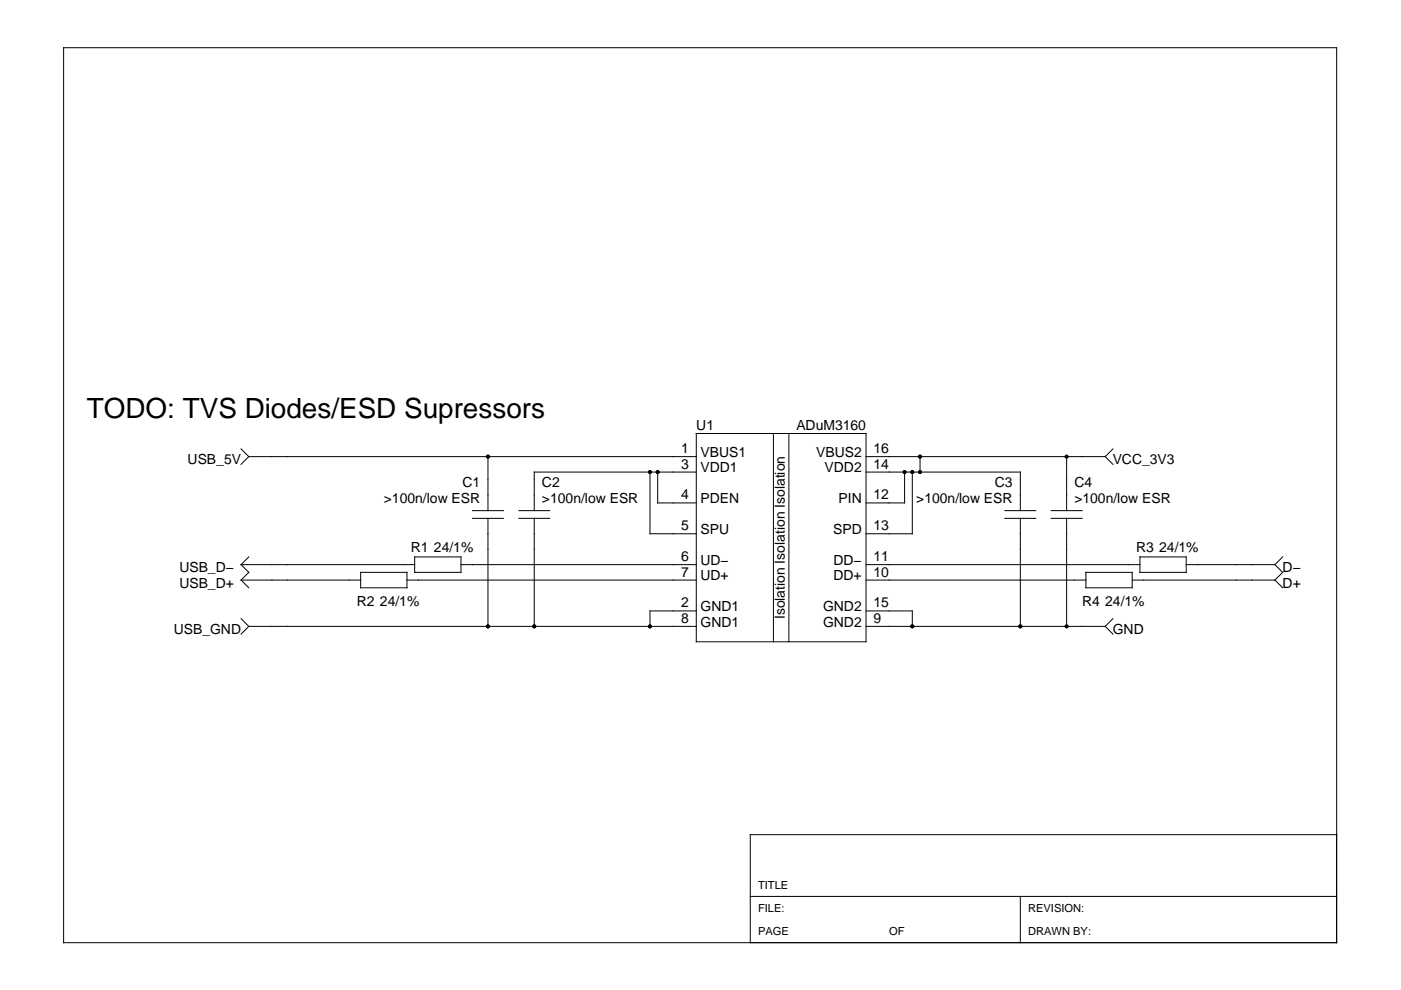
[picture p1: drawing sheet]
<svg xmlns="http://www.w3.org/2000/svg" width="297mm" height="210mm" viewBox="0 0 297 210" stroke-linecap="round" stroke-linejoin="round" font-family="sans-serif">
<g fill="none" stroke="#000" stroke-width=".21">
<path d="M13.5 10.1h269.9v189.8h-269.9zM51.1 95.2l1.6 1.6M52.7 96.8h94.9M52.7 96.8l-1.6 1.7M103.5 96.8v11.5M147.6 91.9h36v44.2h-36zM164 91.9v44.2M167.3 91.9v44.2M183.6 96.8h50.7M195.1 96.8v3.3M226.1 96.8v11.5M234.3 96.8l1.7 1.7"/>
<path d="M236 95.2l-1.7 1.6M51.1 119.7h36.8M51.1 119.7l1.6 1.7-1.6 1.6M52.7 118.1l-1.6 1.6M87.9 118.1h9.8v3.3h-9.8zM97.7 119.7h49.9M100.2 109.9h6.5M100.2 108.3h6.5M103.5 109.9v22.9M110 109.9h6.5M110 108.3h6.5M113.3 109.9v22.9"/>
<path d="M137.8 100.1v13.1h9.8M139.4 100.1v6.5h8.2M147.6 100.1h-34.3v8.2M183.6 100.1h32.7v8.2M183.6 119.7h58.1M191.8 100.1v6.5h-8.2M193.4 100.1v13.1h-9.8M213.1 109.9h6.5M213.1 108.3h6.5M216.3 109.9v22.9M222.9 109.9h6.5M222.9 108.3h6.5"/>
<path d="M226.1 109.9v22.9M241.7 118.1h9.8v3.3h-9.8zM251.5 119.7h18.8M270.3 119.7l1.6 1.7-1.6 1.6M271.9 118.1l-1.6 1.6M51.1 123h25.4M51.1 131.2l1.6 1.6M51.1 123l1.6 1.6M52.7 132.8h94.9M52.7 132.8l-1.6 1.6M76.5 121.4h9.8v3.2h-9.8zM86.3 123h61.3"/>
<path d="M147.6 129.5h-9.8v3.3M183.6 132.8h50.7M183.6 129.5h9.8v3.3M183.6 123h46.6M230.2 121.4h9.8v3.2h-9.8zM234.3 132.8l1.7 1.6M236 131.2l-1.7 1.6M240 123h30.3M270.3 123l1.6 1.6M283.4 177h-124.3v22.9M159.1 190.1h124.3M216.3 190.1v9.8"/>
</g>
<g fill="#000">
<circle cx="103.5" cy="96.8" r=".41"/>
<circle cx="195.1" cy="96.8" r=".41"/>
<circle cx="226.1" cy="96.8" r=".41"/>
<circle cx="137.8" cy="100.1" r=".41"/>
<circle cx="139.4" cy="100.1" r=".41"/>
<circle cx="191.8" cy="100.1" r=".41"/>
<circle cx="193.4" cy="100.1" r=".41"/>
<circle cx="195.1" cy="100.1" r=".41"/>
<circle cx="103.5" cy="132.8" r=".41"/>
<circle cx="113.3" cy="132.8" r=".41"/>
<circle cx="137.8" cy="132.8" r=".41"/>
<circle cx="193.4" cy="132.8" r=".41"/>
<circle cx="216.3" cy="132.8" r=".41"/>
<circle cx="226.1" cy="132.8" r=".41"/>
</g>
<text font-size="5.9" x="18.4" y="88.6">TODO: TVS Diodes/ESD Supressors</text>
<g font-size="3">
<text x="147.6" y="91.1">U1</text>
<text x="168.8" y="91.1">ADuM3160</text>
<text x="39.8" y="98.5">USB_5V</text>
<text x="144.4" y="96.1">1</text>
<text x="144.4" y="99.4">3</text>
<text x="148.5" y="96.9">VBUS1</text>
<text x="148.5" y="100.2">VDD1</text>
<text x="173" y="96.9">VBUS2</text>
<text x="174.8" y="100.2">VDD2</text>
<text x="185.2" y="96.1">16</text>
<text x="185.2" y="99.4">14</text>
<text x="235.9" y="98.5">VCC_3V3</text>
<text x="81.4" y="106.6">&gt;100n/low ESR</text>
<text x="98" y="103.4">C1</text>
<text x="114.9" y="103.4">C2</text>
<text x="114.9" y="106.6">&gt;100n/low ESR</text>
<text x="144.4" y="105.9">4</text>
<text x="148.5" y="106.7">PDEN</text>
<text x="177.8" y="106.7">PIN</text>
<text x="185.2" y="105.9">12</text>
<text x="194.3" y="106.6">&gt;100n/low ESR</text>
<text x="210.9" y="103.4">C3</text>
<text x="227.8" y="103.4">C4</text>
<text x="227.8" y="106.6">&gt;100n/low ESR</text>
<text x="144.4" y="112.4">5</text>
<text x="148.5" y="113.3">SPU</text>
<text x="176.6" y="113.3">SPD</text>
<text x="185.2" y="112.4">13</text>
<text x="87.1" y="117">R1 24/1%</text>
<text x="144.4" y="119">6</text>
<text x="148.5" y="119.8">UD−</text>
<text x="176.7" y="119.8">DD−</text>
<text x="185.2" y="119">11</text>
<text x="240.9" y="117">R3 24/1%</text>
<text x="38" y="121.4">USB_D−</text>
<text x="38" y="124.6">USB_D+</text>
<text x="144.4" y="122.3">7</text>
<text x="148.5" y="123.1">UD+</text>
<text x="176.7" y="123.1">DD+</text>
<text x="185.2" y="122.3">10</text>
<text x="271.9" y="121.4">D−</text>
<text x="271.9" y="124.6">D+</text>
<text x="75.6" y="128.4">R2 24/1%</text>
<text x="144.4" y="128.8">2</text>
<text x="148.5" y="129.6">GND1</text>
<text x="166.4" y="131.3" transform="rotate(-90 166.4 131.3)">Isolation Isolation Isolation</text>
<text x="174.5" y="129.6">GND2</text>
<text x="185.2" y="128.8">15</text>
<text x="229.4" y="128.4">R4 24/1%</text>
<text x="36.8" y="134.4">USB_GND</text>
<text x="144.4" y="132.1">8</text>
<text x="148.5" y="132.9">GND1</text>
<text x="174.5" y="132.9">GND2</text>
<text x="185.2" y="132.1">9</text>
<text x="235.9" y="134.4">GND</text>
</g>
<g font-size="2.4">
<text x="160.7" y="188.4">TITLE</text>
<text x="160.7" y="193.3">FILE:</text>
<text x="218" y="193.3">REVISION:</text>
<text x="160.7" y="198.2">PAGE</text>
<text x="188.5" y="198.2">OF</text>
<text x="218" y="198.2">DRAWN BY:</text>
</g>
</svg>
